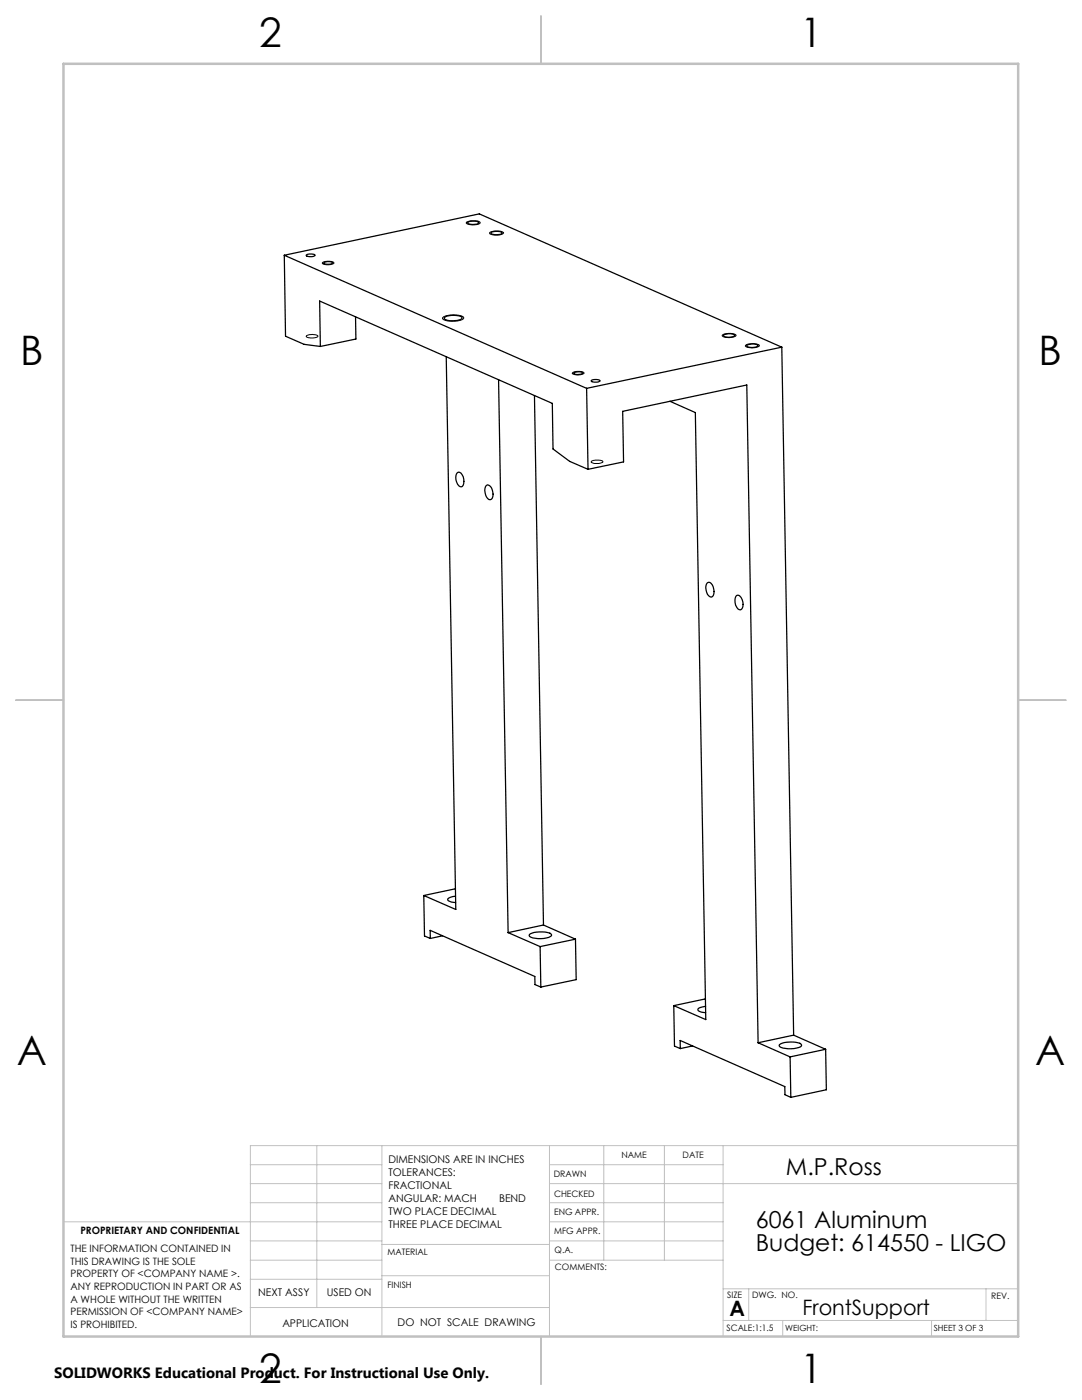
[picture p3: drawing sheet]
<svg xmlns="http://www.w3.org/2000/svg" width="216mm" height="279mm" viewBox="0 0 216 279" stroke-linecap="round" stroke-linejoin="round" font-family="sans-serif">
<path d="M64.4 52.4a2.24 2.24 0 0 1 2.2 .1 2.1 2.1 0 0 1-2.3 0zM93.1 44.3a3.4 3.4 0 0 1 2.7 0v.1a2.3 2.3 0 0 1-2.4 .3 .25 .25 0 0 1-.3-.1 .25 .25 0 0 1 0-.3zM97.8 46.4a2.99 2.99 0 0 1 2.6 .1 1.71 1.71 0 0 1-1.9 .4l-.6-.2a.21 .21 0 0 1-.2-.1 .21 .21 0 0 1 .1-.2zM61.2 67a2.24 2.24 0 0 1 2.2 .1 2.09 2.09 0 0 1-2.3 0zM88.3 63.4a4.6 4.6 0 0 1 4.1-.2 .37 .37 0 0 1 .1 .5 .37 .37 0 0 1-.5 .2 4.9 4.9 0 0 1-3.7-.3zM114.3 74.3a2.38 2.38 0 0 1 2.2 .1 2.01 2.01 0 0 1-2.3 .1zM144.1 66.9a2.92 2.92 0 0 1 2.8 0 2.12 2.12 0 0 1-2.2 .4l-.4-.1zM148.8 68.9a2.94 2.94 0 0 1 2.7 0 2.12 2.12 0 0 1-2.1 .5l-.4-.1a.25 .25 0 0 1-.2-.1 .25 .25 0 0 1 0-.3zM118 92a2.49 2.49 0 0 1 2.3 .1 2.18 2.18 0 0 1-2.3 .1z" fill="none" stroke="#000" stroke-width=".2"/>
<g fill="none" stroke="#c0c0c0" stroke-width=".2">
<path d="M50 232.4h26.2M50 236.2h26.2M63.2 228.6v32.3M76.2 228.6v38.1M109.6 228.6v38.1M109.6 232.4h34.7M109.6 236.2h93.6M120.5 228.6v22.9M132.6 228.6v22.9M144.3 228.6v38.1M203.2 228.6h-153.2v38.1M12.7 243.8h63.5"/>
<path d="M50 251.5h26.2M50 240h26.2M50 247.7h26.2M50 255.3h26.2M76.2 254.6h33.4M76.2 248.4h33.4M109.6 251.5h34.7M109.6 243.8h34.7M109.6 240h34.7M109.6 247.7h34.7M144.3 257.2h58.9M149.4 257.2v6.3"/>
<path d="M196.7 257.2v6.3M50 260.9h59.6M144.3 263.5h58.9M156.2 263.5v3.2M185.9 263.5v3.2"/>
</g>
<path d="M108 3.2v9.5M3.1 139.7h9.6M203.2 139.7h9.5M108 266.7v9.6" fill="none" stroke="#c0c0c0" stroke-width=".25"/>
<path d="M12.7 12.7h190.5v254h-190.5z" fill="none" stroke="#c0c0c0" stroke-width=".5"/>
<g fill="none" stroke="#000" stroke-width=".25">
<path d="M56.7 50.9l38.9-8.2 60.4 26.6M56.7 50.9l60.4 26.6M56.7 50.9l.3 16.2 3.7 1.6 3.2 .4M61.1 50.9l.7-.2h.7l.4 .2a1.35 1.35 0 0 1-1.8 0zM64.6 52.5a1.45 1.45 0 0 1 1.8 0 1.62 1.62 0 0 1-1.8 0zM93.3 44.4a2.05 2.05 0 0 1 2.3 .1 2.23 2.23 0 0 1-2.3 0zM98 46.4a2.18 2.18 0 0 1 2.2 .1 2.22 2.22 0 0 1-2.3 0zM63.9 69.1l-.1-9 46.4 20.4 .1 9.1 3.4 2.5 3.6 1.6M70.9 63.2l.1 4.5-7.1 1.4M88.7 63.4a3.9 3.9 0 0 1 3.4-.1l.1 .1a2.25 2.25 0 0 1-2 .6h-.5a1.18 1.18 0 0 1-1.1-.5zM89 71.2l1.9 110.3-6.3-2.8M99.5 75.8l1.9 110.3"/>
<path d="M106.6 79l1.8 105.6M114.5 74.4l1-.2 .7 .2a1.4 1.4 0 0 1-1.7 0zM117.1 77.5l.2 16.2M118 76a1.52 1.52 0 0 1 1.7 .1 1.52 1.52 0 0 1-1.7-.1zM144.4 66.9l1.4-.3 .6 .1 .2 .3a2.23 2.23 0 0 1-2.3 0zM149 68.9l1.4-.2 .7 .1 .2 .2a2.22 2.22 0 0 1-2.3 0zM156 69.3l-38.9 8.2M156 69.3l2.4 137.3M91.3 94.3l.2-.1a1.79 1.79 0 0 1 1 2.3l-.2 .6-.3 .1a1.93 1.93 0 0 1-.7-2.9zM97 96.9a1.11 1.11 0 0 1 1.3 1.2 1.32 1.32 0 0 1-.5 1.6 1.96 1.96 0 0 1-.8-2.8zM117.3 93.7l7.1-1.5-.2-10.1 24.8-5.3 2.3 131.3M133.7 80.1l5 2.2 2.1 121.2-6.4-2.8"/>
<path d="M141.1 116.3l.3-.1a1.96 1.96 0 0 1 .8 2.9 1.11 1.11 0 0 1-1.3-1.3 1.63 1.63 0 0 1 .2-1.5zM147 118.9l.2-.1a1.93 1.93 0 0 1 .8 2.8l-.3 .1a1.79 1.79 0 0 1-1-2.2zM84.6 178.7l.1 8.1 1.2 .5M90.9 178.9h-.6a1.05 1.05 0 0 0-1 .7 1.81 1.81 0 0 0 1.6 .5M90.9 177.4l-6.3 1.3M85.9 187.3l-.1-1.6 20.9 9.2 .1 1.6 1.1 .5M88.3 186.8l-2.4 .5M101.4 186.1l6.4 2.8M105.6 186.5a5 5 0 0 1 4.4-.1l.1 .2a2.11 2.11 0 0 1-2.1 .7h-1.2a1.01 1.01 0 0 1-1.2-.8zM107.8 188.9l.1 8.1M108.4 184.6l-7 1.5M108.4 184.6l6.4 2.8"/>
<path d="M114.8 187.4l.2 8.1-7.1 1.5M114.8 187.4l-7 1.5M140.8 199.4l-6.4 1.3M134.4 200.7l.2 8.1 1.1 .5M135.7 209.3v-1.7l20.9 9.3v1.6l1.2 .5M138.2 208.7l-2.5 .6M140.8 200.8l-.6 .1a.87 .87 0 0 0-1 .6 1.63 1.63 0 0 0 1.6 .6M151.3 208.1l6.4 2.8M155.5 208.5a5 5 0 0 1 4.3-.1l.1 .2a2.11 2.11 0 0 1-2.1 .7l-1.1-.1a1.01 1.01 0 0 1-1.2-.7zM157.7 210.9l.1 8.1M158.4 206.6l-7.1 1.5M158.4 206.6l6.3 2.8"/>
<path d="M164.7 209.4l-7 1.5M164.7 209.4l.2 8.1-7.1 1.5"/>
</g>
<g font-size="8.1">
<text x="51.7" y="9.3">2</text>
<text x="159.7" y="9.3">1</text>
<text x="4" y="72.8">B</text>
<text x="207.2" y="72.8">B</text>
<text x="3.3" y="212.5">A</text>
<text x="206.5" y="212.5">A</text>
<text x="51.7" y="276">2</text>
<text x="159.7" y="276">1</text>
</g>
<g font-size="4.7">
<text x="156.8" y="234.4">M.P.Ross</text>
<text x="150.8" y="245.1">6061 Aluminum</text>
<text x="150.8" y="249.6">Budget: 614550 - LIGO</text>
</g>
<g font-size="4.2">
<text x="145.6" y="262.7">A</text>
<text x="160.1" y="262.4">FrontSupport</text>
</g>
<text font-size="3" x="10.8" y="275.1">SOLIDWORKS Educational Product. For Instructional Use Only.</text>
<g font-size="2.1">
<text x="77.5" y="232.2">DIMENSIONS ARE IN INCHES</text>
<text x="77.5" y="234.7">TOLERANCES:</text>
<text x="77.5" y="237.3">FRACTIONAL</text>
<text x="77.5" y="239.9">ANGULAR: MACH</text>
<text x="99.6" y="239.9">BEND</text>
<text x="77.5" y="242.5">TWO PLACE DECIMAL</text>
<text x="77.5" y="245.1">THREE PLACE DECIMAL</text>
<text x="51.5" y="258.7">NEXT ASSY</text>
<text x="65.2" y="258.6">USED ON</text>
<text x="56.3" y="264.8">APPLICATION</text>
<text x="79.3" y="264.6">DO NOT SCALE DRAWING</text>
</g>
<g font-size="2">
<text x="14.1" y="249.9">THE INFORMATION CONTAINED IN</text>
<text x="16" y="246.3">PROPRIETARY AND CONFIDENTIAL</text>
<text x="14.1" y="252.4">THIS DRAWING IS THE SOLE</text>
<text x="14.1" y="254.9">PROPERTY OF &lt;COMPANY NAME &gt;.</text>
<text x="14.1" y="257.4">ANY REPRODUCTION IN PART OR AS</text>
<text x="14.1" y="260">A WHOLE WITHOUT THE WRITTEN</text>
<text x="14.1" y="262.5">PERMISSION OF &lt;COMPANY NAME&gt;</text>
<text x="14.1" y="265">IS PROHIBITED.</text>
</g>
<g font-size="1.8">
<text x="124" y="231.1">NAME</text>
<text x="136.2" y="231.1">DATE</text>
<text x="110.5" y="234.8">DRAWN</text>
<text x="110.5" y="238.9">CHECKED</text>
<text x="110.6" y="242.5">ENG APPR.</text>
<text x="77.3" y="250.5">MATERIAL</text>
<text x="110.6" y="246.3">MFG APPR.</text>
<text x="110.7" y="250">Q.A.</text>
<text x="77.3" y="257">FINISH</text>
<text x="110.7" y="253.5">COMMENTS:</text>
<text x="145.1" y="259">SIZE</text>
<text x="150.1" y="259.1">DWG. NO.</text>
<text x="197.8" y="259.2">REV.</text>
<text x="145" y="265.7">SCALE:1:1.5</text>
</g>
<g font-size="1.7">
<text x="156.7" y="265.7">WEIGHT:</text>
<text x="186.3" y="265.7">SHEET 3 OF 3</text>
</g>
</svg>
